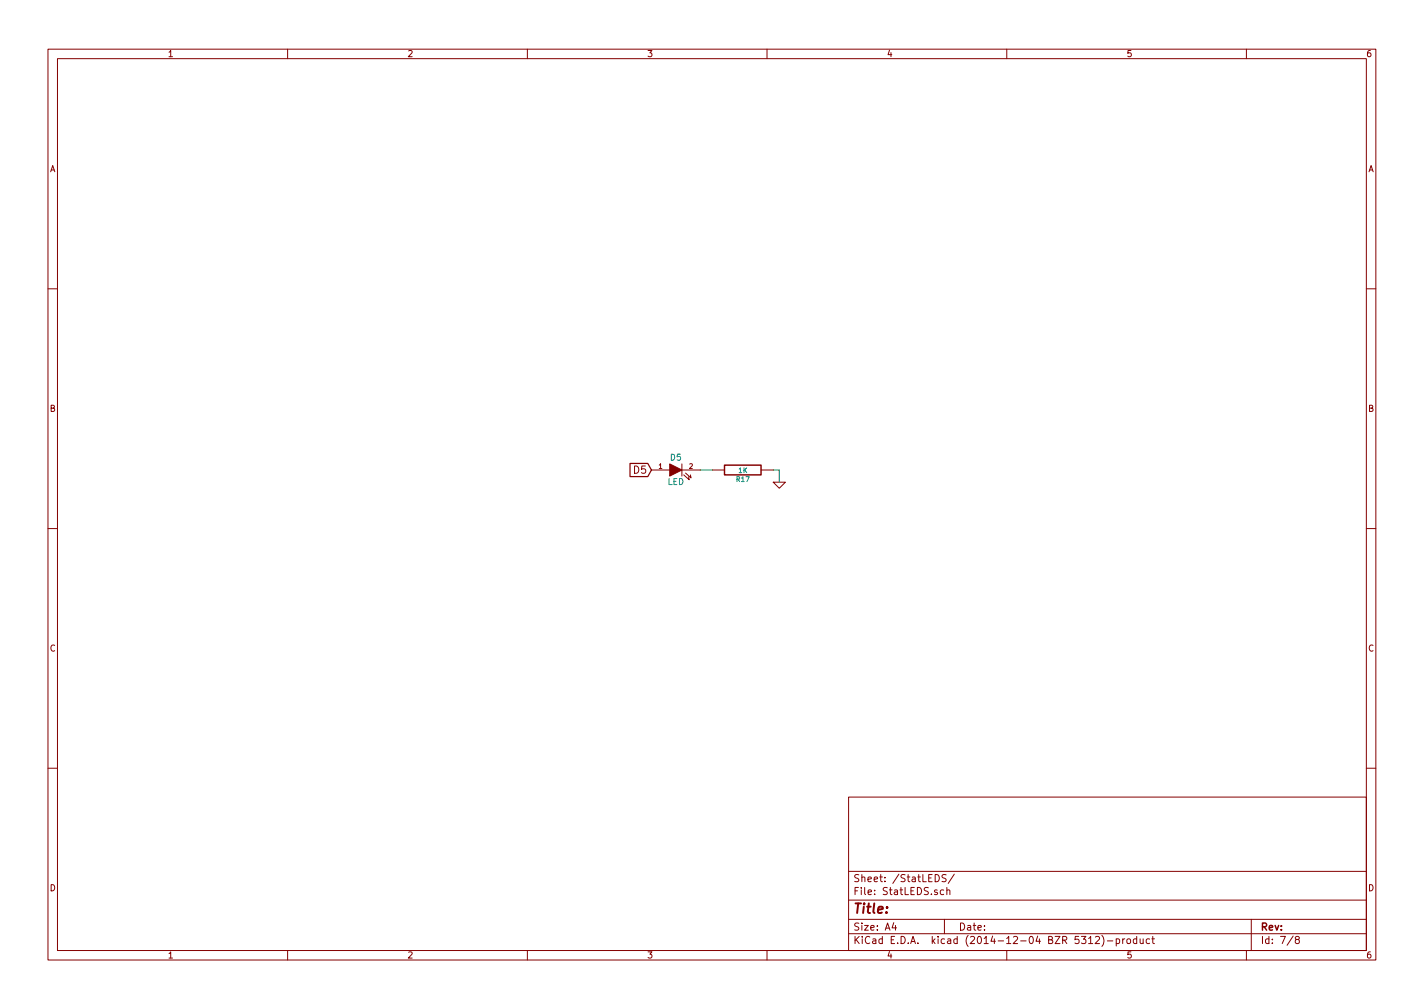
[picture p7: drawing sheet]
<svg xmlns="http://www.w3.org/2000/svg" width="297mm" height="210mm" viewBox="0 0 297 210" stroke-linecap="round" stroke-linejoin="round" font-family="sans-serif">
<g fill="none" stroke="#840000" stroke-width=".21">
<path d="M10 10.3h277v189.9h-277zM12 12.2h273v186.1h-273zM60 10.3v1.9M110 10.3v1.9M160 10.3v1.9M210 10.3v1.9M260 10.3v1.9M10 60.2h2M285 60.2h2M135.9 98h3.8M142.2 96.8v2.5M142.2 98h3.8"/>
<path d="M142.6 99.1l1.2 1-.2-.7M143 98.7l1.1 1-.1-.6M148.6 98h2.5M158.7 98h2.6M10 110.3h2M161.3 100.6h2.5l-1.2 1.2zM285 110.3h2M10 160.2h2M177 166.3h108v32h-108zM285 160.2h2M60 198.3v1.9M110 198.3v1.9"/>
<path d="M160 198.3v1.9M177 194.8h108M177 191.8h108M177 187.8h108M177 181.8h108M186.4 192.5l-.3 1h.9M186.8 193v1M195.1 182.4a.76 .76 0 0 1 .8 .8 .76 .76 0 0 1-.8 .7zM196.8 185.7l-.4-.1-.3 .3 .1 .6 .2 .1 .4-.1M197 191.8v3M197.4 182.5l-.6-.1-.3 .3 .1 .3 .7 .4v.4l-.2 .1-.6-.1M197.5 185.7l.2-.1 .4 .1v.9"/>
<path d="M197.5 185.1v1.5M199.1 182.3l-1.3 2M210 198.3v1.9M227.1 195.8l.4-.5v1.5M227.1 196.8h.8M228.5 195.5l.6-.2 .3 .5-1 1h1M229.8 195.1a1.71 1.71 0 0 1 0 2.3M231 196.3h1.1M232.8 195.9l.5-.1 .3 .3-.2 .6h-.6M232.8 195.8v1.5M234.2 195.8v1M234.6 195.8l-.4 .3"/>
<path d="M235.1 196l.2-.2 .5 .2v.5l-.1 .2-.4 .1-.2-.1zM237.1 195.9l-.4-.1-.3 .3 .1 .6 .2 .1 .4-.1M237.1 195.3v1.5M237.8 195.8l.1 .9 .4 .1 .2-.1M238.5 195.8v1M239.8 195.9l-.4-.1-.3 .3 .1 .6 .2 .1 .4-.1M240.3 195.8h.5M240.5 195.3v1.3l.3 .2M260 198.3v1.9M261 191.8v6.5M269.7 195.2l-1.2 2M270.5 196l-.3-.3 .1-.2 .2-.2 .4 .1 .1 .2v.2l-.5 .2-.3 .3 .1 .4 .2 .1h.3l.2-.3v-.2l-.2-.3"/>
</g>
<path d="M139.7 96.8l2.5 1.2-2.5 1.3z" fill="#840000" stroke="#840000" stroke-width=".21"/>
<path d="M151.1 97h7.6v2.1h-7.6z" fill="none" stroke="#840000" stroke-width=".3"/>
<path d="M131.4 96.7h3.7l.8 1.3-.8 1.4h-3.7z" fill="none" stroke="#840000" stroke-width=".25"/>
<path d="M146 98h2.6M161.3 98h1.3v2.6" fill="none" stroke="#008400" stroke-width=".21"/>
<text font-size="2.8" fill="#840000" x="178" y="190.5">Title:</text>
<g font-size="2.1" fill="#840000">
<text x="132.3" y="98.8">D5</text>
<text x="178" y="184">Sheet: /StatLEDS/</text>
<text x="178" y="186.7">File: StatLEDS.sch</text>
<text x="178" y="196.9">KiCad E.D.A. kicad (2014-12-04 BZR 5312)-product</text>
<text x="178" y="194.1">Size: A4</text>
<text x="200" y="194.1">Date:</text>
<text x="263" y="194.1">Rev:</text>
<text x="263" y="196.9">Id: 7/8</text>
</g>
<g font-size="1.8" fill="#840000">
<text x="35" y="11.9">1</text>
<text x="85" y="11.9">2</text>
<text x="135" y="11.9">3</text>
<text x="185" y="11.9">4</text>
<text x="235" y="11.9">5</text>
<text x="285" y="11.9">6</text>
<text x="10.4" y="35.9">A</text>
<text x="285.4" y="35.9">A</text>
<text x="10.4" y="85.9">B</text>
<text x="285.4" y="85.9">B</text>
<text x="10.4" y="135.9">C</text>
<text x="285.4" y="135.9">C</text>
<text x="10.4" y="185.9">D</text>
<text x="285.4" y="185.9">D</text>
<text x="35" y="199.9">1</text>
<text x="85" y="199.9">2</text>
<text x="135" y="199.9">3</text>
<text x="185" y="199.9">4</text>
<text x="235" y="199.9">5</text>
<text x="285" y="199.9">6</text>
</g>
<g font-size="1.8" fill="#008484">
<text x="139.2" y="101.1">LED</text>
<text x="139.9" y="96.1">D5</text>
</g>
<g font-size="1.4" fill="#840000">
<text x="137.4" y="97.8">1</text>
<text x="143.8" y="97.8">2</text>
</g>
<g font-size="1.4" fill="#008484">
<text x="153.6" y="100.5">R17</text>
<text x="154.1" y="98.6">1K</text>
</g>
</svg>
